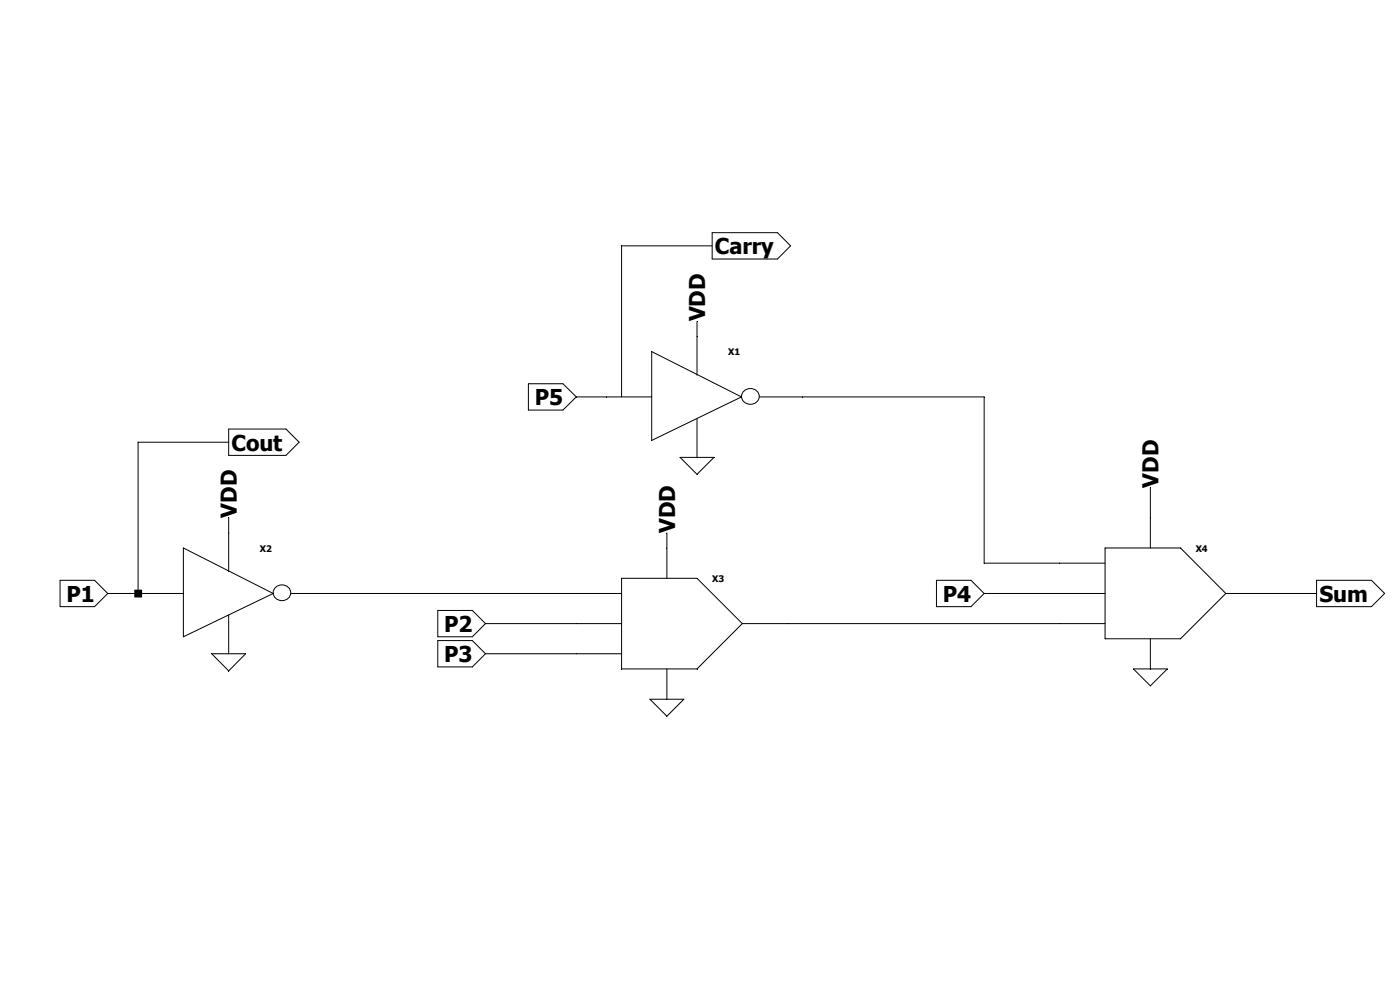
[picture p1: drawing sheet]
<svg xmlns="http://www.w3.org/2000/svg" width="297mm" height="210mm" viewBox="0 0 297 210" stroke-linecap="round" stroke-linejoin="round" font-family="sans-serif">
<g fill="none" stroke="#000" stroke-width=".21">
<path d="M151.1 52.2h-19.2v32M151.1 49.4h13.8l2.8 2.8-2.8 2.7h-13.8zM138.3 74.6l19 9.6-19 9.2zM147.9 68.2v11.4M48.5 91h12.2l2.8 2.8-2.8 2.8h-12.2zM48.5 93.8h-19.2v32.1M112.1 81.4h7.3l2.9 2.8-2.9 2.8h-7.3zM122.3 84.2h16M144.3 97h7.2l-3.6 3.6zM147.9 88.8v8.2M157.9 82.9a1.82 1.82 0 0 1 2.3-.2 1.82 1.82 0 0 1 .6 2.2 1.88 1.88 0 0 1-2.2 .8 1.88 1.88 0 0 1-1.2-2zM161.1 84.2h47.7v35.3h25.6"/>
<path d="M38.9 116.2l19.1 9.7-19.1 9.2zM48.5 109.9v11.4M141.5 113.1v9.6M234.4 116.2h16l9.7 9.7-9.7 9.6h-16zM244.1 103.5v12.7M12.7 123.1h7.4l2.8 2.8-2.8 2.8h-7.4zM22.9 125.9h16M44.9 138.7h7.2l-3.6 3.6zM48.5 130.5v8.2M58.5 124.6a1.77 1.77 0 0 1 2.5-.2 1.77 1.77 0 0 1 .1 2.5 1.77 1.77 0 0 1-2.5 .2 1.77 1.77 0 0 1-.1-2.5zM61.7 125.9h70.2M92.9 129.5h7.3l2.8 2.8-2.8 2.8h-7.3z"/>
<path d="M92.9 135.9h7.3l2.8 2.8-2.8 2.8h-7.3zM103 132.3h28.9M103 138.7h28.9M131.9 122.7h16l9.6 9.6-9.6 9.6h-16zM157.5 132.3h76.9M198.7 123.1h7.3l2.8 2.8-2.8 2.8h-7.3zM208.8 125.9h25.6M244.1 135.5v6.4M260.1 125.9h19.2M279.3 123.1h11.7l2.8 2.8-2.8 2.8h-11.7zM137.9 148.3h7.2l-3.6 3.6zM141.5 141.9v6.4"/>
<path d="M240.5 141.9h7.1l-3.5 3.6z"/>
</g>
<path d="M28.5 125.1h1.6v1.6h-1.6z" fill-rule="evenodd" fill="#000"/>
<g font-size="4.6">
<text x="151.7" y="54">Carry</text>
<text x="149.6" y="68.2" transform="rotate(-90 149.6 68.2)">VDD</text>
<text x="113.5" y="86">P5</text>
<text x="49.1" y="95.6">Cout</text>
<text x="245.8" y="103.5" transform="rotate(-90 245.8 103.5)">VDD</text>
<text x="50.2" y="109.9" transform="rotate(-90 50.2 109.9)">VDD</text>
<text x="143.2" y="113.1" transform="rotate(-90 143.2 113.1)">VDD</text>
<text x="14.1" y="127.7">P1</text>
<text x="200" y="127.7">P4</text>
<text x="279.9" y="127.7">Sum</text>
<text x="94.2" y="134.1">P2</text>
<text x="94.2" y="140.5">P3</text>
</g>
<g font-size="1.9">
<text x="154.5" y="75.4">X1</text>
<text x="55.1" y="117.1">X2</text>
<text x="253.7" y="117.1">X4</text>
<text x="151.1" y="123.5">X3</text>
</g>
</svg>
